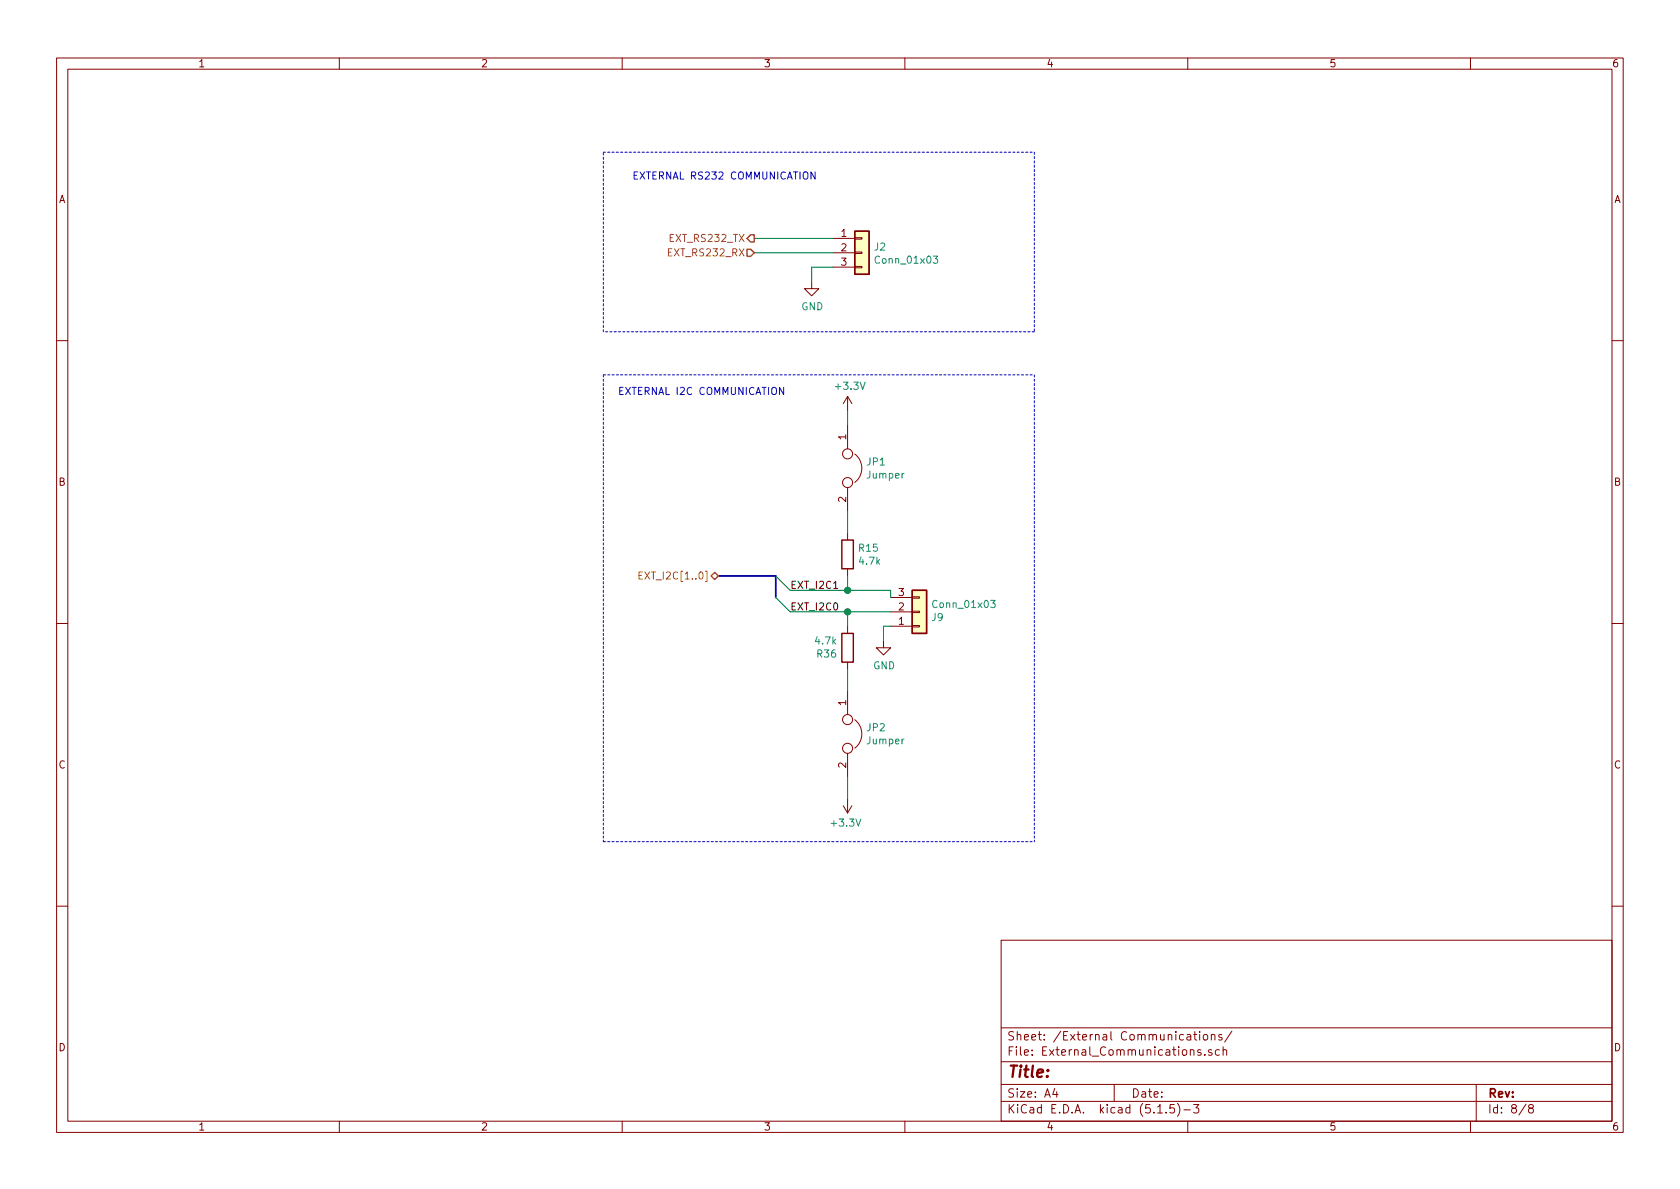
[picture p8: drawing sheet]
<svg xmlns="http://www.w3.org/2000/svg" width="297mm" height="210mm" viewBox="0 0 297 210" stroke-linecap="round" stroke-linejoin="round" font-family="sans-serif">
<g fill="none" stroke="#840000" stroke-width=".18">
<path d="M10 10.3h277v189.9h-277zM12 12.2h273v186.1h-273zM60 10.3v1.9M110 10.3v1.9M160 10.3v1.9M210 10.3v1.9M260 10.3v1.9M143.5 49.8v1.2h1.3l-1.3 1.3-1.3-1.3h1.3M147.3 42.2h3.8M147.3 44.7h3.8M147.3 47.2h3.8M151.1 47.1h1.3v.3h-1.3z"/>
<path d="M151.1 42h1.3v.3h-1.3zM151.1 44.6h1.3v.2h-1.3zM10 60.2h2M149.9 70.1v2.5M149.9 75.2v4.2M149.9 70.1l-.8 1.3M149.9 70.1l.7 1.3M285 60.2h2M149.9 86.2v4.2M149.9 94.2v1.3M151.1 80.3a3.2 3.2 0 0 1 0 5M10 110.3h2"/>
<path d="M149.9 100.6v1.2M149.9 110.7v1.3M149.9 117.1v1.3M156.2 113.3v1.2h1.3l-1.3 1.3-1.3-1.3h1.3M157.5 110.7h3.8M157.5 108.2h3.8M157.5 105.7h3.8M161.3 105.5h1.3v.3h-1.3zM161.3 110.6h1.3v.3h-1.3zM161.3 108.1h1.3v.2h-1.3zM285 110.3h2M149.9 122.2v4.2"/>
<path d="M149.9 133.2v4.2M151.1 127.3a3.2 3.2 0 0 1 0 5M149.1 142.5l.8 1.3M149.9 141.2v2.6M150.6 142.5l-.7 1.3M10 160.2h2M177 166.3h108v32h-108zM285 160.2h2M60 198.3v1.9M110 198.3v1.9M160 198.3v1.9M177 194.8h108"/>
<path d="M177 191.8h108M177 187.8h108M177 181.8h108M186.5 192.5l-.4 1h1M186.8 193v1M197 191.8v3M204.7 196.8h.8M206.2 196.7v.1M207.6 195.3h-.7l-.1 .7 .2-.1 .5 .1 .2 .2-.1 .5-.2 .1-.6-.1M208.2 195.1a1.71 1.71 0 0 1 0 2.3M209.3 196.3h1.2M209.9 183h.6v.9"/>
<path d="M210 198.3v1.9M210.5 183.3l-.5 .1a.29 .29 0 0 0-.2 .2 .29 .29 0 0 0 .2 .3l.5-.1M211 195.3h1l-.5 .6 .4 .1v.7l-.2 .1-.7-.1M211 182.9h.6M211.3 182.4v1.3l.3 .2M212.1 182.4v.2M212.1 182.9v1M212.3 185.7l-.3-.1-.2 .2v.2l.5 .2v.3h-.5M212.8 183.1l.2-.2 .5 .2v.7l-.2 .1-.5-.1zM213 186.5v.1M214.2 183.1l.2-.2 .4 .1v.9M214.2 182.9v1"/>
<path d="M214.2 185.7a.37 .37 0 0 0-.5 .1v.2l.5 .2 .1 .1-.2 .3-.4-.1M215.6 185.7l-.4-.1-.3 .3 .1 .6 .2 .1 .4-.1M216 183l-.3-.1-.2 .2v.3l.5 .1v.3h-.5M216.3 185.7a.37 .37 0 0 1 .6 .1v.8M216.3 185.1v1.5M217.8 182.3l-1.3 2M260 198.3v1.9M261 191.8v6.5M269.8 195.2l-1.2 2M270.6 196l-.3-.2v-.2l.3-.3h.2l.3 .3-.1 .2-.6 .2a.48 .48 0 0 0-.1 .7l.3 .1 .4-.1a.48 .48 0 0 0-.2-.7"/>
<circle cx="149.9" cy="85.3" r=".89"/>
<circle cx="149.9" cy="80.3" r=".89"/>
<circle cx="149.9" cy="132.3" r=".89"/>
<circle cx="149.9" cy="127.2" r=".89"/>
</g>
<g fill="#ffffc2" stroke="#ffffc2" stroke-width=".18">
<path d="M161.3 104.4h2.5v7.6h-2.5z"/>
<path d="M151.1 40.9h2.6v7.6h-2.6z"/>
</g>
<path d="M151.1 40.9h2.6v7.6h-2.6zM148.8 95.5h2.1v5.1h-2.1zM148.8 112h2.1v5.1h-2.1zM161.3 104.4h2.5v7.6h-2.5z" fill="none" stroke="#840000" stroke-width=".25"/>
<path d="M165 45.3h.8l-.4 .5 .3 .1v.6l-.5 .1-.2-.2M175.2 106.2h.7l-.4 .4 .4 .2-.1 .6h-.4l-.2-.1" fill="none" stroke="#008484" stroke-width=".18"/>
<path d="M106.7 26.9h76.2M182.9 26.9v31.8M106.7 58.7v-31.8M182.9 58.7h-76.2M106.7 66.3h76.2M106.7 66.3v82.5M182.9 66.3v82.5M106.7 148.8h76.2" fill="none" stroke="#0000c2" stroke-width=".18" stroke-dasharray=".4 .4"/>
<path d="M127 101.8h10.2v3.9" fill="none" stroke="#000084" stroke-width=".3"/>
<path d="M133.3 44.7h14M133.3 42.2h14M147.3 47.2h-3.8v2.6M149.9 72.6v2.6M149.9 90.4v3.8M137.2 101.8l2.5 2.6h17.8v1.3M137.2 105.7l2.5 2.5h17.8M149.9 101.8v2.6M149.9 108.2v2.5M149.9 118.4v3.8M157.5 110.7h-1.3v2.6M149.9 137.4v3.8" fill="none" stroke="#008400" stroke-width=".18"/>
<path d="M132.1 44.1h.6l.6 .6-.6 .6h-.6zM132.7 41.5h.6v1.3h-.6l-.6-.6zM125.7 101.8l.7-.6 .6 .6-.6 .7z" fill="none" stroke="#848400" stroke-width=".25"/>
<path d="M113 101.7h.4M113.6 101.1h-.6v1.3h.6" fill="none" stroke="#848400" stroke-width=".18"/>
<path d="M144.1 30.4v1.3l-.7-1.3v1.3M138.6 68.5v1.3l-.8-1.3v1.3" fill="none" stroke="#0000c2" stroke-width=".18"/>
<g fill="#008400" stroke="#008400" stroke-width=".25">
<circle cx="149.9" cy="108.2" r=".51"/>
<circle cx="149.9" cy="104.4" r=".51"/>
</g>
<text font-size="2.8" fill="#840000" x="178" y="190.5">Title:</text>
<g font-size="2.1" fill="#840000">
<text x="178" y="184">Sheet: /External Communications/</text>
<text x="178" y="186.7">File: External_Communications.sch</text>
<text x="178" y="196.9">KiCad E.D.A. kicad (5.1.5)-3</text>
<text x="178" y="194.1">Size: A4</text>
<text x="200" y="194.1">Date:</text>
<text x="263" y="194.1">Rev:</text>
<text x="263" y="196.9">Id: 8/8</text>
</g>
<g font-size="1.8" fill="#840000">
<text x="35" y="11.9">1</text>
<text x="85" y="11.9">2</text>
<text x="135" y="11.9">3</text>
<text x="185" y="11.9">4</text>
<text x="235" y="11.9">5</text>
<text x="285" y="11.9">6</text>
<text x="10.4" y="35.9">A</text>
<text x="285.4" y="35.9">A</text>
<text x="148.7" y="41.9">1</text>
<text x="148.7" y="44.4">2</text>
<text x="148.7" y="47">3</text>
<text x="149.6" y="77.7" transform="rotate(-90 149.6 77.7)">1</text>
<text x="10.4" y="85.9">B</text>
<text x="149.6" y="88.8" transform="rotate(-90 149.6 88.8)">2</text>
<text x="285.4" y="85.9">B</text>
<text x="158.9" y="107.9">2</text>
<text x="158.9" y="105.4">3</text>
<text x="158.9" y="110.5">1</text>
<text x="149.6" y="124.7" transform="rotate(-90 149.6 124.7)">1</text>
<text x="10.4" y="135.9">C</text>
<text x="149.6" y="135.8" transform="rotate(-90 149.6 135.8)">2</text>
<text x="285.4" y="135.9">C</text>
<text x="10.4" y="185.9">D</text>
<text x="285.4" y="185.9">D</text>
<text x="35" y="199.9">1</text>
<text x="85" y="199.9">2</text>
<text x="135" y="199.9">3</text>
<text x="185" y="199.9">4</text>
<text x="235" y="199.9">5</text>
<text x="285" y="199.9">6</text>
</g>
<g font-size="1.8" fill="#0000c2">
<text x="111.8" y="31.7">EXTERNAL RS232 COMMUNICATION</text>
<text x="109.2" y="69.8">EXTERNAL I2C COMMUNICATION</text>
</g>
<g font-size="1.8" fill="#848400">
<text x="118.6" y="45.3">EXT_RS232_RX</text>
<text x="118.7" y="42.8">EXT_RS232_TX</text>
<text x="114.2" y="102.5">EXT_I2C[1..0]</text>
</g>
<g font-size="1.8" fill="#008484">
<text x="154.6" y="44.3">J2</text>
<text x="155.1" y="46.6">Conn_01x03</text>
<text x="141.7" y="54.9">GND</text>
<text x="147.9" y="68.9">+3.3V</text>
<text x="153.3" y="82.3">JP1</text>
<text x="153.4" y="84.6">Jumper</text>
<text x="151.9" y="97.6">R15</text>
<text x="152" y="99.9">4.7k</text>
<text x="165.2" y="107.5">Conn_01x03</text>
<text x="144.2" y="114">4.7k</text>
<text x="164.8" y="109.8">J9</text>
<text x="144.5" y="116.3">R36</text>
<text x="154.4" y="118.4">GND</text>
<text x="153.3" y="129.3">JP2</text>
<text x="153.4" y="131.6">Jumper</text>
<text x="147.1" y="146.2">+3.3V</text>
</g>
<g font-size="1.8">
<text x="139.7" y="107.9">EXT_I2C0</text>
<text x="139.7" y="104.1">EXT_I2C1</text>
</g>
</svg>
